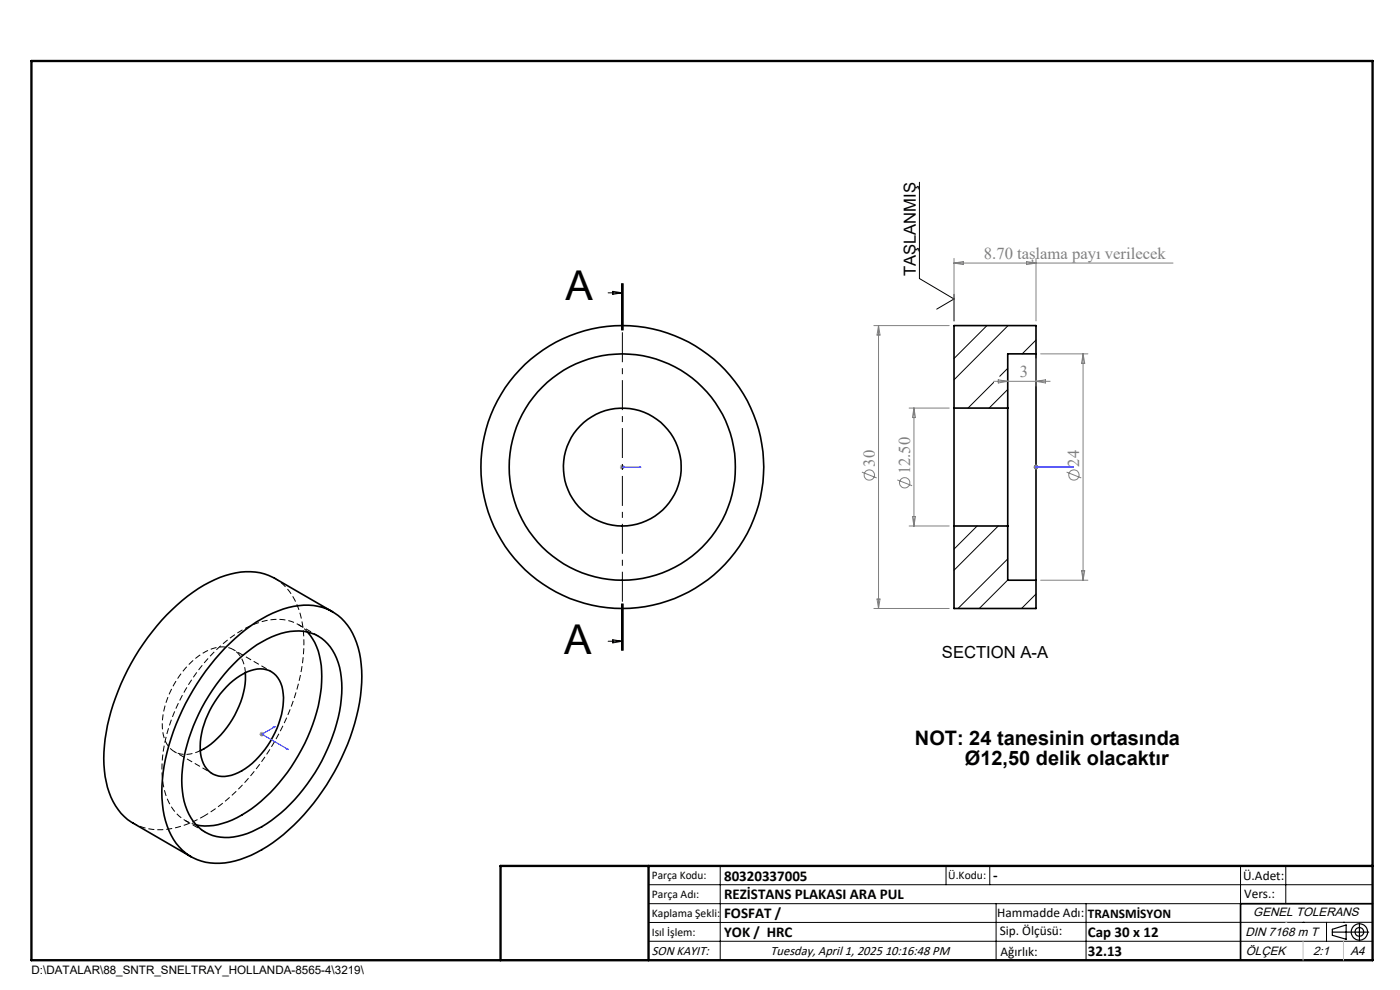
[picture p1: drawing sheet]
<svg xmlns="http://www.w3.org/2000/svg" width="297mm" height="210mm" viewBox="0 0 297 210" stroke-linecap="round" stroke-linejoin="round" font-family="sans-serif">
<g fill="none" stroke="#000" stroke-width=".35">
<path d="M219.8 75.1v48M219.8 75.1h-6v11.5M219.8 75.1v-6h-17.4v17.5M202.4 86.6v25M202.4 86.6h11.4M213.8 86.6v25M202.4 111.6h11.4M202.4 111.6v17.5h17.4v-6M213.8 111.6v11.5h6M47.7 137.5a29.2 29.2 0 0 1 14.6-8.9 11 11 0 0 1 13.3 7.7 28.4 28.4 0 0 1-.4 17.1 48.9 48.9 0 0 1-17.3 25.4 19.9 19.9 0 0 1-13.3 4.2 10.9 10.9 0 0 1-9.1-7.8 28.3 28.3 0 0 1 .3-17.1 50.9 50.9 0 0 1 11.9-20.6zM65.2 134a13.3 13.3 0 0 1 3.1 9.5 37.2 37.2 0 0 1-9.1 22.6 25.5 25.5 0 0 1-13 8.8l-.9 .2a9.6 9.6 0 0 1-3.7-.1M70.6 129.8l-12.4-7.1a13.4 13.4 0 0 0-11.5-.2 37.7 37.7 0 0 0-16.3 14.1 45.9 45.9 0 0 0-8.4 24.3 16.7 16.7 0 0 0 4.4 12.3l1.4 1.2 12.7 7.3"/>
<path d="M48.8 145a9.5 9.5 0 0 1 7.1-3.1 5.1 5.1 0 0 1 4.2 5.3 19.2 19.2 0 0 1-8.1 15.8 7 7 0 0 1-6.7 1.2 6.2 6.2 0 0 1-2.8-6 20 20 0 0 1 6.3-13.2zM49.5 140.9a22.8 22.8 0 0 1 12.1-7 8.8 8.8 0 0 1 10.2 6.7 24.6 24.6 0 0 1-1.2 15.6 37.5 37.5 0 0 1-15 19.2 13.6 13.6 0 0 1-10.5 1.8 9.9 9.9 0 0 1-6.3-8.3 29.9 29.9 0 0 1 3.4-17.5 40.4 40.4 0 0 1 7.3-10.5zM52 142.7a19.2 19.2 0 0 1-6.6 14.6l-1.4 1.1-1.5 .8M291.2 191.7h-28v12"/>
<circle cx="132" cy="99.1" r="12.5"/>
<circle cx="132" cy="99.1" r="24"/>
<circle cx="132" cy="99.1" r="30"/>
</g>
<g fill="none" stroke="#000" stroke-width=".21">
<path d="M195.1 38.7v20.4l7.3 4.3-3.7 2.2M129 62.1h3M130 61.8l2 .3-2 .3zM131.9 60.1v10M132 60.1v10M132.2 60.1v10M202.4 62.4v5.7M209.4 69.1l-7 7M213.8 78.1l-1.7 1.7M213.9 69.1l-11.5 11.5M219.8 72.1l-2.9 3M210.8 81.1l-5.4 5.5"/>
<path d="M213.8 82.6l-4 4M207.3 111.6l-4.9 4.9M211.8 111.6l-9.4 9.4M213.8 118.6l-10.6 10.5M129 136h3M130 135.7l2 .3-2 .4zM131.9 128v10M132 128v10M132.2 128v10zM213.8 123l-6 6.1M219.8 126l-3.1 3.1M137.6 187.7h153.6"/>
<path d="M137.6 191.7h153.6M137.6 199.7h153.6M152.8 183.7v20M200.7 183.7v4M210 183.7v4M211.3 191.7v12M230.4 191.7v12M263.2 183.7v20M272.8 183.7v8M276.4 195.6h.1M281.4 195.6v4.1M285 195.6h.1"/>
<path d="M291.2 195.6l-153.6 .1"/>
</g>
<path d="M43.3 173.1a46 46 0 0 0 18.1-22.3 34.6 34.6 0 0 0 2.6-19.4 12.8 12.8 0 0 0-5.7-8.8" fill="none" stroke="#000" stroke-width=".21" stroke-dasharray="1.3 .6" stroke-dashoffset=".2" stroke-linecap="butt"/>
<path d="M28.3 174.6a13.2 13.2 0 0 0 11.5 .2l3.5-1.7" fill="none" stroke="#000" stroke-width=".21" stroke-dasharray="1.3 .6" stroke-dashoffset=".4" stroke-linecap="butt"/>
<path d="M65.3 134a9.2 9.2 0 0 0-9.9-2.1 28.1 28.1 0 0 0-13.7 10.8 35.9 35.9 0 0 0-7.3 21.5 12.1 12.1 0 0 0 4.2 9.4 8.1 8.1 0 0 0 3 1.4" fill="none" stroke="#000" stroke-width=".21" stroke-dasharray="1.3 .6" stroke-dashoffset=".3" stroke-linecap="butt"/>
<path d="M67.6 134.9l-4.3-2.4M52.1 142.7a5.2 5.2 0 0 0-4.3-5.4 9.5 9.5 0 0 0-7.1 3 19.5 19.5 0 0 0-6.3 14.1 5.4 5.4 0 0 0 4 5.6l2-.1 2.1-.7M39.3 174.1l4.3 2.4" fill="none" stroke="#000" stroke-width=".21" stroke-dasharray="1.3 .6" stroke-dashoffset=".1" stroke-linecap="butt"/>
<path d="M37 159.5l8.1 4.6M57.6 142.5l-8.1-4.7" fill="none" stroke="#000" stroke-width=".21" stroke-dasharray="1.3 .6" stroke-dashoffset=".7" stroke-linecap="butt"/>
<g fill="none" stroke="#808080" stroke-width=".21">
<path d="M202.4 54.8v13.3M202.4 55.8h46.4M202.4 55.8l2-.3v.6zM217.8 55.5l2 .3-2 .3zM219.8 54.8v13.3M185.4 69.1h16M186.4 69.1v60M186.4 69.1l.3 2h-.6zM219.8 76.1v5.8M220.8 75.1h10M229.8 75.1v48M229.8 75.1l.3 2h-.7z"/>
<path d="M131.5 99.1h1M131.7 98.7l.7 .7M132 98.6v1M132.4 98.7l-.7 .7M192.9 86.6h8.5M193.9 86.6v25M193.9 86.6l.3 2h-.6zM210.8 80.9h12M211.8 80.6l2 .3-2 .3zM219.3 99.1h1M219.4 98.7l.7 .7M219.8 98.6v1"/>
<path d="M219.8 80.9l2-.3v.6zM220.1 98.7l-.7 .7M182.8 100.1l3.2 1.3M190.4 101.8l3.1 1.2M192.9 111.6h8.5M193.6 109.6h.6l-.3 2zM226.3 100.1l3.1 1.3M185.4 129.1h16M186.1 127.1h.6l-.3 2zM220.8 123.1h10M229.4 121.1h.7l-.3 2zM55 155.7h1.1"/>
<path d="M55.2 155.4l.7 .7M55.6 155.2v1M55.9 155.4l-.7 .7"/>
<circle cx="184.4" cy="100.8" r="1.1"/>
<circle cx="191.9" cy="102.4" r="1.1"/>
<circle cx="227.8" cy="100.8" r="1.1"/>
</g>
<g fill="none" stroke="#000" stroke-width=".25">
<path d="M282.6 197.7h7.8M282.6 197.1l3-.9v3l-3-.8zM288.4 195.8v3.8M106.2 203.7h185"/>
<circle cx="288.4" cy="197.7" r="1.74"/>
<circle cx="288.4" cy="197.7" r=".93"/>
</g>
<path d="M131.9 99.1h.2zM132 99.1h.1M132 99.1h4M136 99.1h-.4h.4M219.7 99.1h.2zM219.8 99.1h.1M219.8 99.1h8M227.8 99.1h-.4h.4M58 154.2l.4-.1-.2 .2zM58.4 154.1l-2.8 1.6 5.6 3.3M60.9 158.9l.1-.1 .2 .2z" fill="none" stroke="#00f" stroke-width=".21"/>
<path d="M132 60.1v77.9" fill="none" stroke="#000" stroke-width=".21" stroke-dasharray="6.3 1.3 1.3 1.3" stroke-dashoffset="-.2" stroke-linecap="butt"/>
<path d="M6.7 12.9h284.5v190.8h-284.5zM137.6 183.7v20M291.2 183.7h-185v20" fill="none" stroke="#000" stroke-width=".5"/>
<path d="M276.4 199.7v4M285 199.7v4" fill="none" stroke="#c0c0c0" stroke-width=".21"/>
<path d="M272.8 195.6h.1" fill="none" stroke="#c0c0c0" stroke-width=".25"/>
<g fill="#00f">
<path d="M135.6 99.1h.4zM131.9 99.1h.2z"/>
<path d="M58 154.2l.2 .1 .2-.2zM60.9 158.9l.3 .1-.2-.2z"/>
<path d="M219.7 99.1h.2zM227.4 99.1h.4zM219.7 99.1h.2zM227.4 99.1h.4z"/>
</g>
<g font-size="8.7">
<text x="120" y="63.6">A</text>
<text x="119.7" y="138.8">A</text>
</g>
<g font-size="4.2">
<text x="194.1" y="157.9">NOT: 24 tanesinin ortasında</text>
<text x="204.7" y="162.2">Ø12,50 delik olacaktır</text>
</g>
<g font-size="3.5">
<text x="194.3" y="58.6" transform="rotate(-90 194.3 58.6)">TAŞLANMIŞ</text>
<text x="199.8" y="139.6">SECTION A-A</text>
</g>
<g font-size="3.5" fill="#808080">
<text x="208.7" y="55">8.70 taşlama payı verilecek</text>
<text x="216.3" y="80">3</text>
<text x="185.6" y="99" transform="rotate(-90 185.6 99)">30</text>
<text x="193.1" y="100.6" transform="rotate(-90 193.1 100.6)">12.50</text>
<text x="229" y="99" transform="rotate(-90 229 99)">24</text>
</g>
<g font-size="3.2">
<text x="153.6" y="190.8">REZİSTANS PLAKASI ARA PUL</text>
<text x="153.6" y="186.8">80320337005</text>
<text x="210.7" y="186.6">-</text>
<text x="153.6" y="194.8">FOSFAT /</text>
<text x="153.6" y="198.8">YOK / HRC</text>
<text x="230.8" y="198.7">Cap 30 x 12</text>
<text x="230.8" y="202.8">32.13</text>
</g>
<g font-size="2.8">
<text x="263.7" y="186.7">Ü.Adet:</text>
<text x="263.9" y="190.5">Vers.:</text>
<text x="211.5" y="194.5">Hammadde Adı:</text>
<text x="230.8" y="194.7">TRANSMİSYON</text>
<text x="138.3" y="202.6">SON KAYIT:</text>
<text x="163.5" y="202.6">Tuesday, April 1, 2025 10:16:48 PM</text>
<text x="212.1" y="198.4">Sip. Ölçüsü:</text>
<text x="212.2" y="202.7">Ağırlık:</text>
</g>
<g font-size="2.6">
<text x="265.9" y="194.4">GENEL TOLERANS</text>
<text x="264.2" y="198.5">DIN 7168 m T</text>
<text x="264.3" y="202.6">ÖLÇEK</text>
<text x="278.5" y="202.6">2:1</text>
<text x="286.5" y="202.6">A4</text>
</g>
<g font-size="2.5">
<text x="138.3" y="186.4">Parça Kodu:</text>
<text x="138.3" y="190.5">Parça Adı:</text>
<text x="201.2" y="186.5">Ü.Kodu:</text>
<text x="138.3" y="194.5">Kaplama Şekli:</text>
<text x="138.3" y="198.6">Isıl İşlem:</text>
<text x="6.7" y="206.7">D:\DATALAR\88_SNTR_SNELTRAY_HOLLANDA-8565-4\3219\</text>
</g>
</svg>
